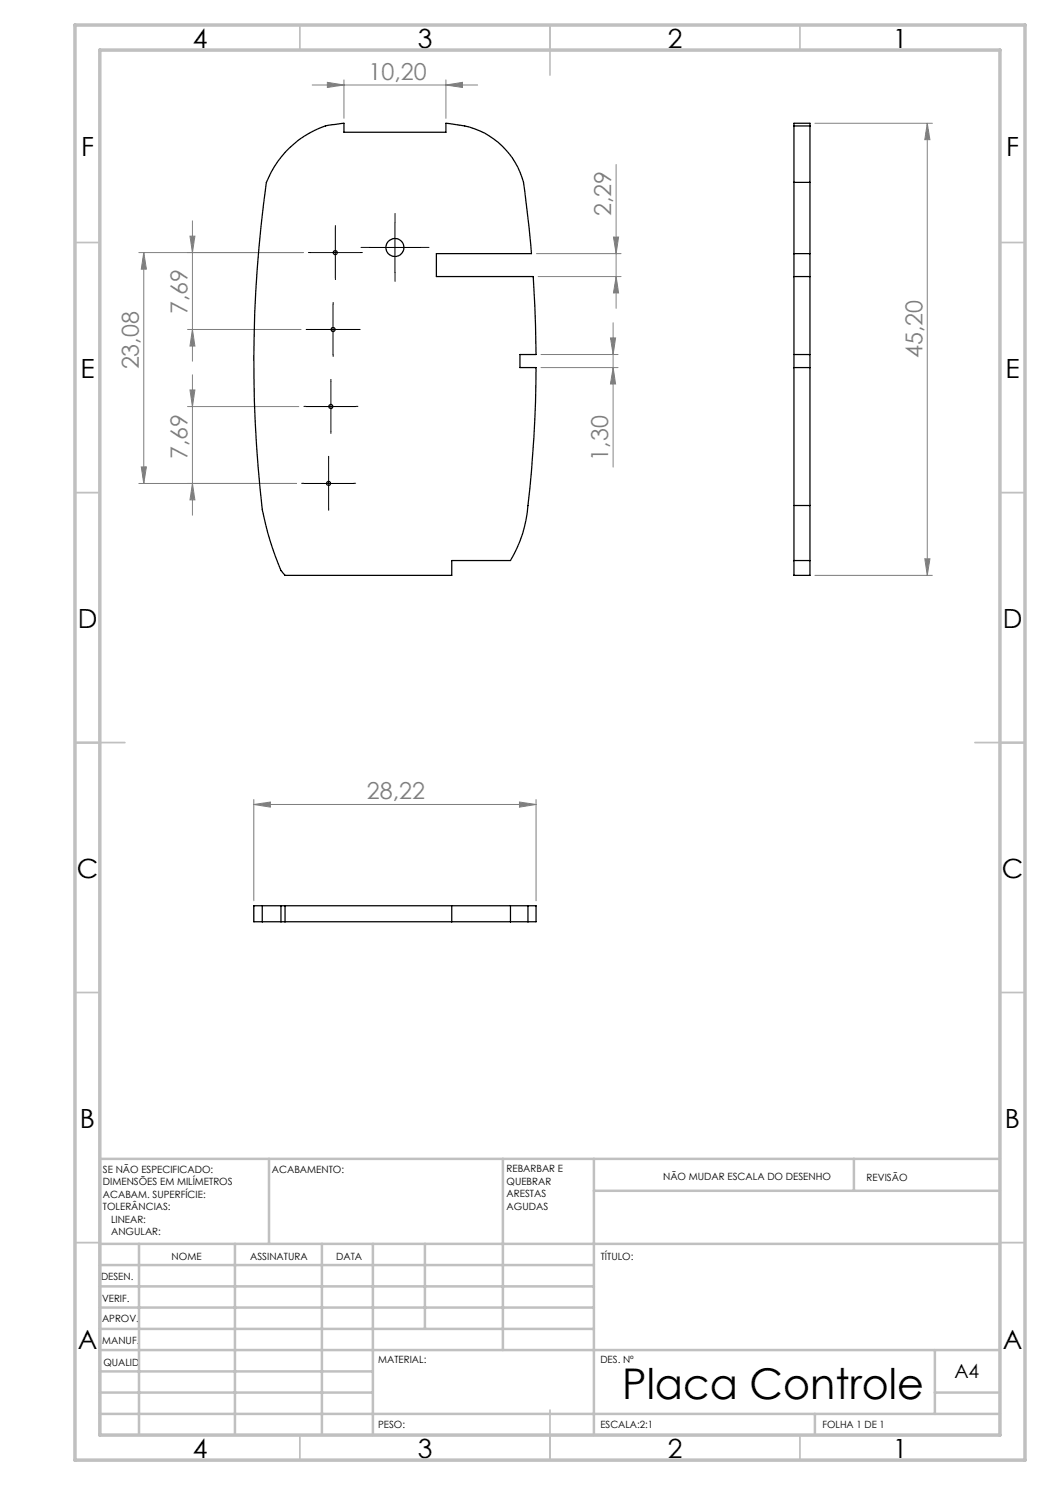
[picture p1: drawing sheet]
<svg xmlns="http://www.w3.org/2000/svg" width="210mm" height="297mm" viewBox="0 0 210 297" stroke-linecap="round" stroke-linejoin="round" font-family="sans-serif">
<g fill="none" stroke="#808080" stroke-width=".2">
<path d="M62.4 17h33.1M65.5 16.5l3.3 .5-3.3 .5zM68.8 16v7.7M89.2 17l3.3-.5v1zM89.2 16v7.7M123.2 32.9v28.8M163 24.7h23.5M185.5 24.7v90.4M185.5 24.7l.5 3.2h-1zM27.8 50.5h32.9M28.8 50.5v46.2M28.8 50.5l.5 3.3h-1z"/>
<path d="M38 47.2h1l-.5 3.3zM38.5 44.2v28M107.3 50.7h16.9M107.6 55.3h16.6M122.7 47.4h1l-.5 3.3zM123.2 55.3l.5 3.3h-1zM37.5 65.9h22.7M38 78h1l-.5 3.3zM38.5 65.9l.5 3.3h-1zM38.5 75v28M108.2 73.5h15.4M108.2 70.9h15.4"/>
<path d="M122.1 67.6h1l-.5 3.3zM122.6 64.6v28.8M122.6 73.5l.5 3.3h-1zM27.8 96.7h31.5M28.3 93.4h1l-.5 3.3zM37.5 81.3h22.3M38.5 96.7l.5 3.3h-1zM163 115.1h23.5M185 111.8h1l-.5 3.3zM50.8 159.9v20.3M107.2 159.9v20.3M50.8 160.9l3.3-.5v1z"/>
<path d="M50.8 160.9h56.4M103.9 160.4l3.3 .5-3.3 .5z"/>
</g>
<g fill="none" stroke="#000" stroke-width=".2" stroke-dasharray="15.2 1.3 1.3 1.3">
<path d="M62.1 50.5h-.4M67.1 45.5v-.4M67.1 55.5v.4M72.1 50.5h.4M74 49.5h-1.8M79 44.5v-1.8M79 54.5v1.8M84 49.5h1.8M61.6 65.9h-.4M66.2 76.3v-.4M66.6 60.9v-.4M66.6 70.9v.4"/>
<path d="M71.6 65.9h.4M60.7 96.7h-.4M61.2 81.3h-.4M65.7 91.7v-.4M66.2 86.3v.4M70.7 96.7h.4M71.2 81.3h.4M65.7 101.7v.4"/>
</g>
<path d="M62.1 50.5h10M67.1 45.5v10M74 49.5h10M79 44.5v10M61.6 65.9h10M66.2 76.3v10M66.6 60.9v10M60.7 96.7h10M61.2 81.3h10M65.7 91.7v10" fill="none" stroke="#000" stroke-width=".2"/>
<g fill="none" stroke="#c0c0c0" stroke-width=".35">
<path d="M60 5v5M110 5v10M160 5v5M15 48.5h5M200 48.5h5M15 98.5h5M200 98.5h5M15 148.5h10M195 148.5h10M15 198.5h5M200 198.5h5M15 248.5h5"/>
<path d="M200 248.5h5M60 287v5M110 282v10M160 287v5"/>
</g>
<g fill="none" stroke="#c0c0c0" stroke-width=".5">
<path d="M53.8 231.8v17M100.6 231.8v38.2M118.8 231.8v55.2M118.8 238.2h81.2M170.8 231.8v6.4M200 231.8h-180v55.2M20 248.8h180M20 257.3h98.8M20 253h98.8M27.8 248.8v38.2M47 248.8v38.2M64.4 248.8v38.2"/>
<path d="M74.6 248.8v38.2M85 248.8v17M20 265.8h98.8M20 261.5h98.8M20 278.5h54.6M20 274.3h54.6M20 270h180M187 278.5h13M187 270v12.8M20 282.8h180M163 282.8v4.2"/>
</g>
<path d="M15 5h190v287h-190zM20 10h180v277h-180z" fill="none" stroke="#c0c0c0" stroke-width=".7"/>
<g fill="#808080">
<path d="M103.9 160.4l3.3 .5-3.3 .5zM50.8 160.9l3.3-.5v1z"/>
<path d="M65.5 16.5l3.3 .5-3.3 .5zM89.2 17l3.3-.5v1z"/>
<path d="M38.5 65.9l.5 3.3h-1zM38 47.2h1l-.5 3.3zM123.2 55.3l.5 3.3h-1zM122.7 47.4h1l-.5 3.3zM122.6 73.5l.5 3.3h-1zM122.1 67.6h1l-.5 3.3z"/>
<path d="M28.8 50.5l.5 3.3h-1zM28.3 93.4h1l-.5 3.3zM38 78h1l-.5 3.3zM38.5 96.7l.5 3.3h-1zM185.5 24.7l.5 3.2h-1zM185 111.8h1l-.5 3.3z"/>
</g>
<g fill="none" stroke="#000" stroke-width=".25">
<path d="M57.9 29.6a15.4 15.4 0 0 1 10-4.8l.9-.1v1.8h20.4v-1.8a17.7 17.7 0 0 1 11.2 4.5 15.3 15.3 0 0 1 4.8 10.8l1.1 10.7h-19v4.6h19.3l.4 5.8 .2 9.8h-3.2v2.6h3.2a245.9 245.9 0 0 1-2 30.5 25 25 0 0 1-3.1 8.1h-11.8v3h-33.3l-.5-.6a36.4 36.4 0 0 1-3.3-9.4l-.7-3.2a258.3 258.3 0 0 1 .8-65.4l.5-1.1a18.5 18.5 0 0 1 4.1-5.8zM158.8 36.5v14.2M158.8 25.2v11.3M158.8 25.2v-.5h3.2v.5M158.8 36.5h3.2M158.8 25.2h3.2M162 36.5v14.2M162 25.2v11.3M158.8 55.3v15.6M158.8 50.7h3.2M158.8 55.3h3.2M158.8 50.7v4.6"/>
<path d="M162 55.3v15.6M162 50.7v4.6M158.8 73.5v27.6M158.8 70.9h3.2M158.8 73.5h3.2M158.8 70.9v2.6M162 73.5v27.6M162 70.9v2.6M158.8 101.1v11M158.8 112.1h3.2M158.8 112.1v3h3.2v-3M158.8 101.1h3.2"/>
<path d="M162 101.1v11M52.5 181.1h3.7M52.5 184.4h3.7M52.5 181.1h-1.7v3.3h1.7M52.5 181.1v3.3M56.2 181.1h.8M56.2 184.4h.8M56.2 181.1v3.3M57 181.1v3.3M57 181.1h45.1M57 184.4h45.1M90.3 181.1v3.3"/>
<path d="M102.1 181.1h3.5M102.1 184.4h3.5M102.1 181.1v3.3M105.6 181.1h1.6v3.3h-1.6M105.6 181.1v3.3"/>
<circle cx="67.1" cy="50.5" r=".39"/>
<circle cx="79" cy="49.5" r="1.79"/>
<circle cx="66.6" cy="65.9" r=".4"/>
<circle cx="65.7" cy="96.7" r=".4"/>
<circle cx="66.2" cy="81.3" r=".41"/>
</g>
<text font-size="8.5" x="124.5" y="279.7">Placa Controle</text>
<g font-size="5.3">
<text x="38.5" y="9.5">4</text>
<text x="83.5" y="9.5">3</text>
<text x="133.6" y="9.5">2</text>
<text x="178.6" y="9.5">1</text>
<text x="16.2" y="31.3">F</text>
<text x="201.2" y="31.3">F</text>
<text x="16.1" y="75.5">E</text>
<text x="201.1" y="75.5">E</text>
<text x="15.5" y="125.5">D</text>
<text x="200.5" y="125.5">D</text>
<text x="15.4" y="175.5">C</text>
<text x="200.4" y="175.5">C</text>
<text x="16" y="225.5">B</text>
<text x="201" y="225.5">B</text>
<text x="15.5" y="269.8">A</text>
<text x="200.5" y="269.8">A</text>
<text x="38.5" y="291.5">4</text>
<text x="83.5" y="291.5">3</text>
<text x="133.6" y="291.5">2</text>
<text x="178.6" y="291.5">1</text>
</g>
<g font-size="4.7" fill="#808080">
<text x="73.7" y="16">10,20</text>
<text x="122.2" y="43.2" transform="rotate(-90 122.2 43.2)">2,29</text>
<text x="37.5" y="62.9" transform="rotate(-90 37.5 62.9)">7,69</text>
<text x="184.5" y="71.6" transform="rotate(-90 184.5 71.6)">45,20</text>
<text x="27.8" y="73.9" transform="rotate(-90 27.8 73.9)">23,08</text>
<text x="37.5" y="91.8" transform="rotate(-90 37.5 91.8)">7,69</text>
<text x="121.6" y="92.1" transform="rotate(-90 121.6 92.1)">1,30</text>
<text x="73.4" y="159.9">28,22</text>
</g>
<text font-size="3.9" x="190.9" y="275.5">A4</text>
<g font-size="2">
<text x="20.6" y="234.6">SE NÃO ESPECIFICADO:</text>
<text x="20.6" y="237.1">DIMENSÕES EM MILÍMETROS</text>
<text x="20.6" y="239.6">ACABAM. SUPERFÍCIE:</text>
<text x="54.4" y="234.6">ACABAMENTO:</text>
<text x="101.3" y="234.5">REBARBAR E</text>
<text x="101.3" y="237">QUEBRAR</text>
<text x="101.3" y="239.5">ARESTAS</text>
<text x="132.6" y="236">NÃO MUDAR ESCALA DO DESENHO</text>
<text x="173.3" y="236.2">REVISÃO</text>
<text x="20.6" y="242.1">TOLERÂNCIAS:</text>
<text x="22.2" y="244.6">LINEAR:</text>
<text x="101.3" y="242">AGUDAS</text>
<text x="22.2" y="247.1">ANGULAR:</text>
<text x="34.3" y="252">NOME</text>
<text x="50" y="251.9">ASSINATURA</text>
<text x="67.2" y="251.9">DATA</text>
<text x="120.2" y="251.9">TÍTULO:</text>
<text x="20.2" y="256.1">DESEN.</text>
<text x="20.4" y="260.3">VERIF.</text>
<text x="20.4" y="264.4">APROV.</text>
<text x="20.5" y="268.8">MANUF.</text>
<text x="20.7" y="273.1">QUALID</text>
<text x="75.7" y="272.5">MATERIAL:</text>
<text x="120.1" y="272.5">DES. Nº</text>
<text x="75.6" y="285.5">PESO:</text>
<text x="120.1" y="285.6">ESCALA:2:1</text>
<text x="164.5" y="285.6">FOLHA 1 DE 1</text>
</g>
</svg>
